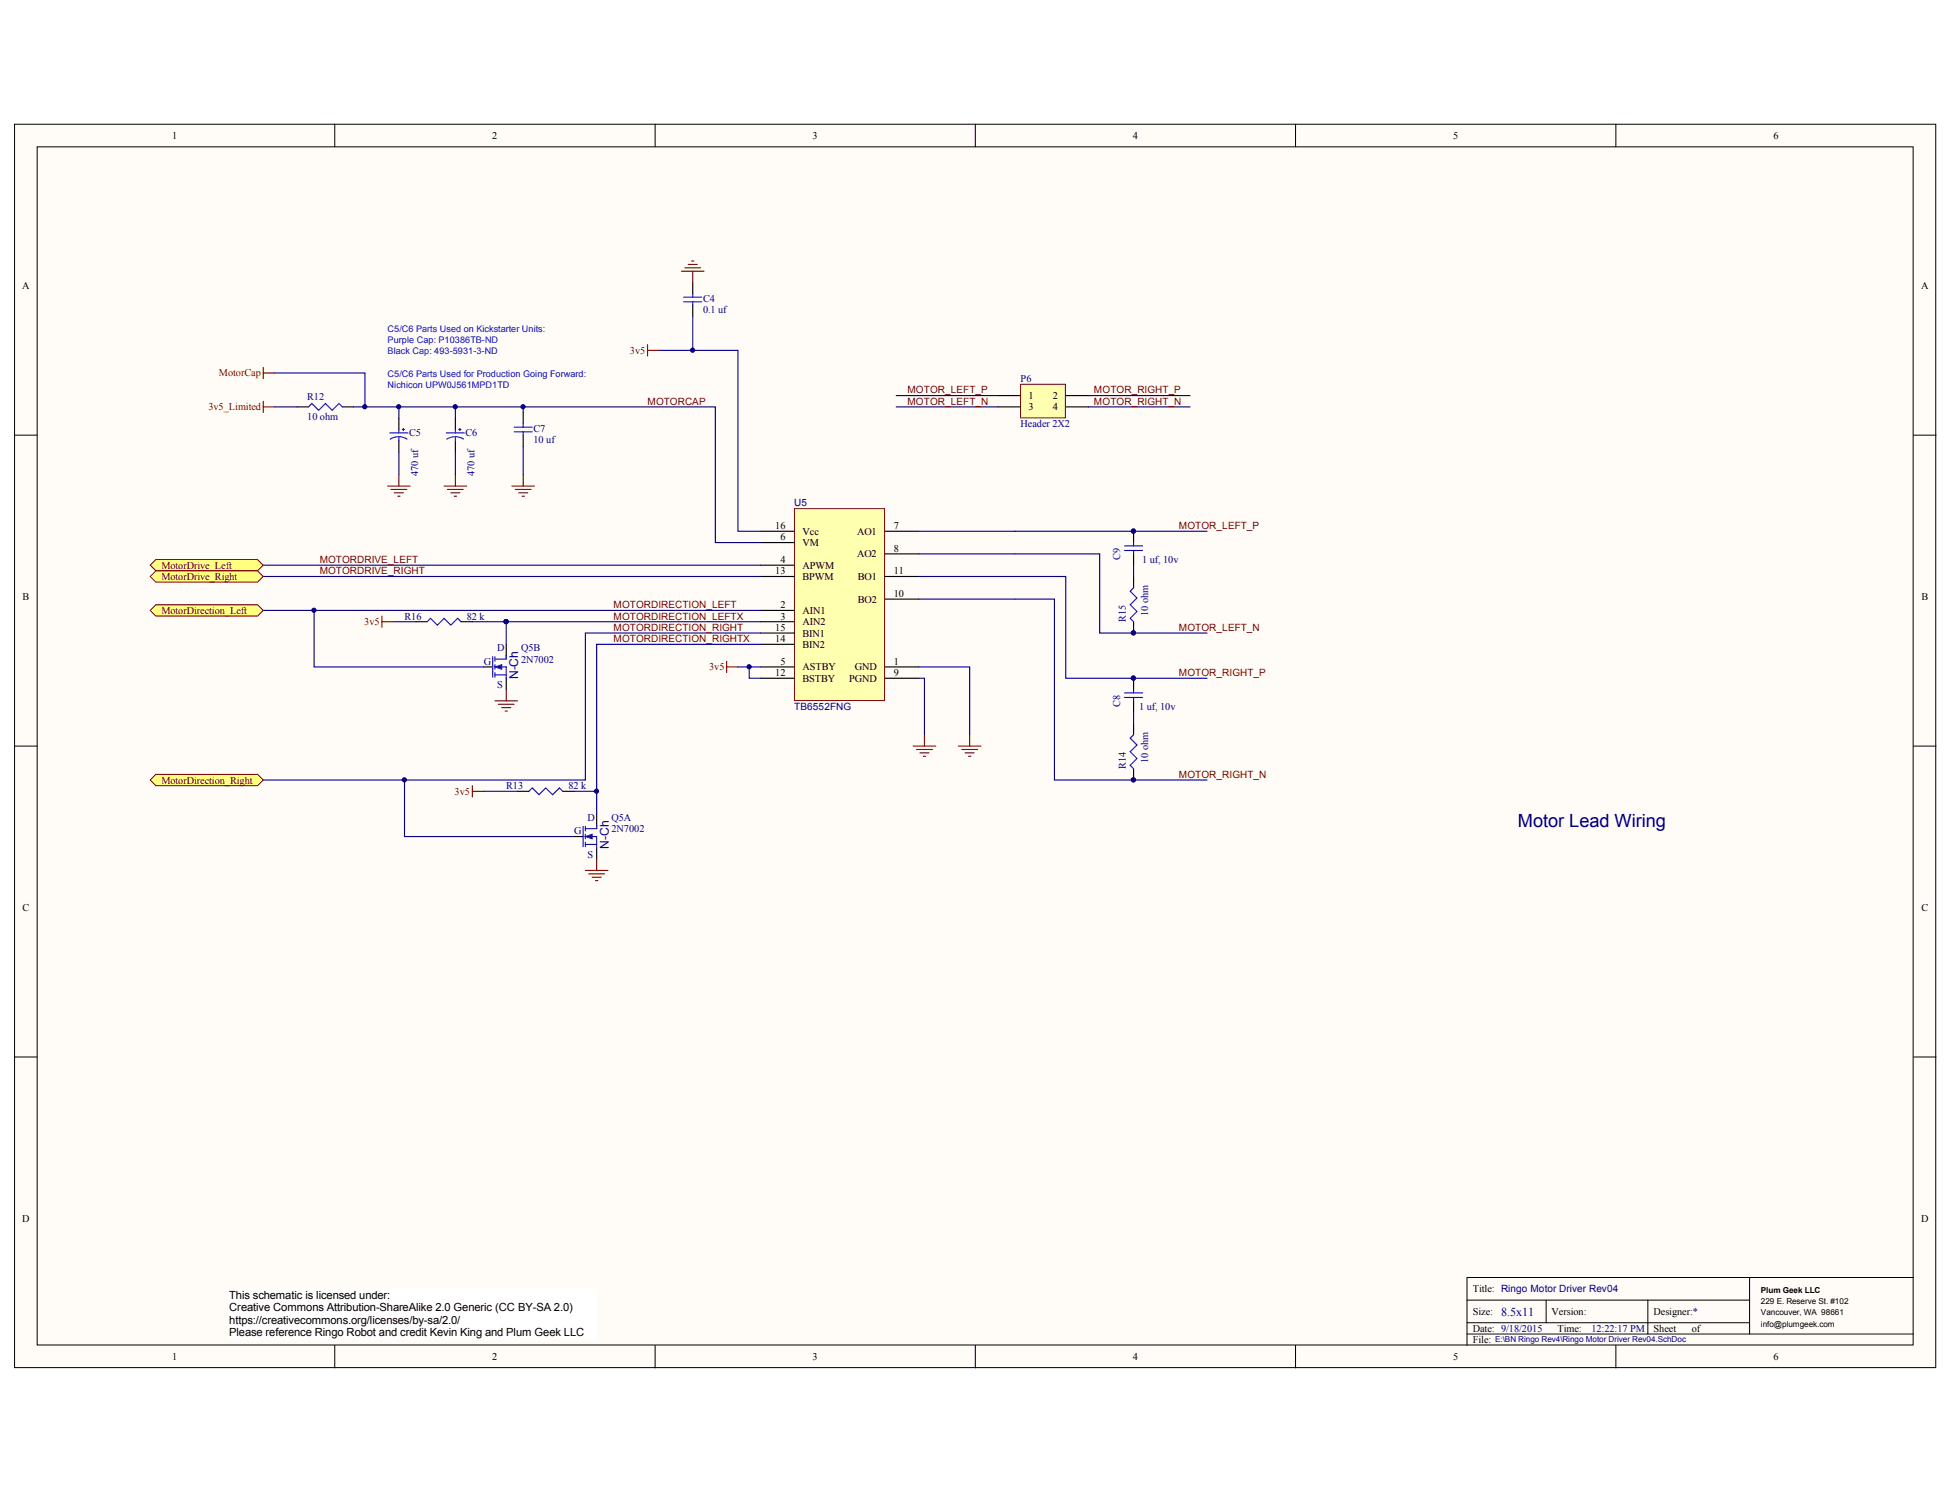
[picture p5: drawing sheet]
<svg xmlns="http://www.w3.org/2000/svg" width="272mm" height="208mm" viewBox="0 0 272 208" stroke-linecap="round" stroke-linejoin="round" font-family="sans-serif">
<g fill="#fffcf8" stroke="#000" stroke-width=".14">
<path d="M2 17.3h267.5v173.1h-267.5z"/>
<path d="M5.2 20.4h261.1v166.9h-261.1z"/>
</g>
<g fill="none" stroke="#000" stroke-width=".14">
<path d="M46.6 17.3v3.1M91.2 17.3v3.1M135.8 17.3v3.1M180.3 17.3v3.1M224.9 17.3v3.1M2 60.6h3.2M266.4 60.6h3.1M2 103.9h3.2M266.4 103.9h3.1M2 147.2h3.2M266.4 147.2h3.1M243.5 177.9v7.8"/>
<path d="M266.4 177.9h-62.2v9.4M46.6 187.3v3.2M91.2 187.3v3.2M135.8 187.3v3.2M180.3 187.3v3.2M204.2 181h39.3M204.2 185.7h62.2M204.2 184.2h39.3M215.2 181v3.2M224.9 187.3v3.2M229.4 181v4.7"/>
</g>
<path d="M110.6 70.8h12.5v26.7h-12.5z" fill="#ffffb0" stroke="#800000" stroke-width=".14"/>
<g fill="none" stroke="#000" stroke-width=".16">
<path d="M105.9 78.7h4.7M105.9 75.5h4.7M105.9 74h4.7M123.2 74h4.7M123.2 77.1h4.7M105.9 92.9h4.7M105.9 85h4.7M105.9 86.6h4.7M105.9 94.4h4.7M105.9 80.3h4.7M105.9 89.7h4.7M105.9 88.1h4.7"/>
<path d="M123.2 92.9h4.7M123.2 94.4h4.7M123.2 83.4h4.7M123.2 80.3h4.7"/>
</g>
<path d="M141.3 77.1h11.8v11h14.9M141.3 74h26.7M141.3 83.4h5.5v25.2h21.2" fill="none" stroke="#000080" stroke-width=".16"/>
<path d="M142.1 53.5h6.2v4.7h-6.2z" fill="#ffffb0" stroke="#800000" stroke-width=".14"/>
<g fill="none" stroke="#000" stroke-width=".16">
<path d="M96.4 39.3v1.6M41.4 56.6h1.5M47.7 56.6h1.5M55.5 58.2v1.6M72.8 57.4v1.6M96.4 42.5v1.6M138.9 55.1h3.2M138.9 56.6h3.2M148.3 55.1h3.2M148.3 56.6h3.2M55.5 61.4v1.5M72.8 60.6v1.6"/>
<path d="M157.8 74v1.5M157.8 77.1v1.6M157.8 80.3v1.5M157.8 86.6v1.5M157.8 94.4v1.6M157.8 97.6v1.6M157.8 100.7v1.6M157.8 107v1.6"/>
</g>
<path d="M124.7 55.1h14.2M124.7 56.6h14.2M151.5 55.1h14.2M151.5 56.6h14.2M157.8 78.7v1.6M157.8 99.2v1.5" fill="none" stroke="#000080" stroke-width=".16"/>
<g fill="none" stroke="#00f" stroke-width=".16">
<path d="M42.9 56.6l.5-.4 .9 .9 1-.9 .9 .9 1-.9 .5 .4M55.5 59.8v.5M56 59.8h.3M56.2 59.6v.4M71.6 59.5h2.5M72.8 59v.5M95.2 41.4h2.5M95.2 42h2.5M96.4 40.9v.5M96.4 42v.5M54.3 60.3h2.5M55.5 60.9v.5"/>
<path d="M56.7 61.1a2.13 2.13 0 0 0-2.4 0M71.6 60.1h2.5M72.8 60.1v.5M156.5 76h2.5M156.5 76.6h2.5M157.8 75.5v.5M157.8 76.6v.5M156.5 96.5h2.5M156.5 97.1h2.5M157.8 81.8l-.5 .5 1 1-1 .9 1 .9-1 1 .5 .5M157.8 96v.5M157.8 97.1v.5"/>
<path d="M157.8 102.3l-.5 .5 1 .9-1 1 1 .9-1 .9 .5 .5"/>
</g>
<g fill="none" stroke="#11037f" stroke-width=".16">
<path d="M38.2 51.9h12.6v4.7M38.2 56.6h3.2M49.2 56.6h50.4v18.9h6.3M55.5 56.6v1.6M63.4 56.6v1.6M72.8 56.6v.8M91.7 48.8h11v25.2h3.2M96.4 44.1v4.7M36.6 78.7h69.3M55.5 62.9v3.2M63.4 62.9v3.2M72.8 62.2v3.9"/>
<path d="M127.9 74h13.4M127.9 77.1h13.4M36.6 85h69.3M36.6 80.3h69.3M43.7 85v7.9h23.6M54.7 86.6h3.2M102.7 92.9h3.2M104.3 92.9v1.5h1.6M105.9 88.1h-24.4v20.5h-44.9M127.9 94.4h.8v7.9M127.9 92.9h7.1v9.4M127.9 80.3h13.4"/>
<path d="M127.9 83.4h13.4M56.3 108.6v7.9h23.6M67.3 110.2h4.7"/>
</g>
<g fill="#000080" stroke="#000080" stroke-width=".14">
<circle cx="96.4" cy="48.8" r=".29"/>
<circle cx="43.7" cy="85" r=".29"/>
<circle cx="56.3" cy="108.6" r=".29"/>
<circle cx="104.3" cy="92.8" r=".29"/>
<circle cx="72.8" cy="56.6" r=".29"/>
<circle cx="63.4" cy="56.6" r=".29"/>
<circle cx="55.5" cy="56.6" r=".29"/>
<circle cx="50.8" cy="56.6" r=".29"/>
<circle cx="157.8" cy="94.4" r=".29"/>
<circle cx="157.8" cy="108.6" r=".29"/>
<circle cx="157.8" cy="73.9" r=".29"/>
<circle cx="157.8" cy="88.1" r=".29"/>
</g>
<g fill="none" stroke="#800000" stroke-width=".16">
<path d="M94.9 37.8h3.1M95.3 37.3h2.2M95.8 36.8h1.3M96.3 36.3h.3M96.4 37.8v1.5M36.6 51.1v1.6M36.6 55.9v1.5M36.6 56.6h1.6M36.6 51.9h1.6M90.1 48v1.6M90.1 48.8h1.6M53.9 67.7h3.2"/>
<path d="M54.4 68.1h2.2M54.9 68.6h1.3M55.4 69.1h.3M55.5 66.1v1.6M61.8 67.7h3.2M62.3 68.1h2.2M62.8 68.6h1.2M63.2 69.1h.3M63.4 66.1v1.6M71.3 67.7h3.1M71.7 68.1h2.2M72.2 68.6h1.3"/>
<path d="M72.7 69.1h.3M72.8 66.1v1.6M101.1 92.1v1.5M101.1 92.9h1.6M127.1 103.9h3.2M127.6 104.3h2.2M128.1 104.8h1.2M128.5 105.3h.3M128.7 102.3v1.6M133.4 103.9h3.1M133.9 104.3h2.2M134.3 104.8h1.3"/>
<path d="M134.8 105.3h.3M135 102.3v1.6"/>
</g>
<g fill="#ffff80" stroke="#800000" stroke-width=".14">
<path d="M21.7 107.8h14.2l.7 .8-.7 .8h-14.2l-.8-.8z" fill-rule="evenodd"/>
<path d="M21.7 84.2h14.2l.7 .8-.7 .8h-14.2l-.8-.8z" fill-rule="evenodd"/>
</g>
<path d="M57.9 86.6h1.6M64.2 86.6h1.5M67.3 92.9h1.3M70.5 89.7v1.6M70.5 94.4v1.6M72 110.2h1.6M78.3 110.2h1.6M79.9 116.5h1.3M83.1 113.3v1.6M83.1 118v1.6" fill="none" stroke="#000" stroke-width=".16"/>
<g fill="none" stroke="#00f" stroke-width=".16">
<path d="M59.5 86.6l.4-.5 1 .9 .9-.9 1 .9 .9-.9 .5 .5M68.6 91.4v2.9M68.9 92.9h1.6v1.5M68.9 94h1.6M68.9 91.4v.7M68.9 92.5v.7M68.9 93.6v.7M70.5 91.3v.5h-1.6M73.6 110.2l.5-.5 .9 .9 1-.9 .9 .9 1-.9 .4 .5M81.2 115v2.9M81.5 116.5h1.6v1.5M81.5 117.6h1.6"/>
<path d="M81.5 115v.7M81.5 116.2v.6M81.5 117.3v.6M83.1 114.9v.5h-1.6"/>
</g>
<g fill="#00f" stroke="#00f" stroke-width=".14">
<path d="M81.5 116.5l.9-.3v.6z"/>
<path d="M68.9 92.9l.9-.4v.7z"/>
</g>
<path d="M68.9 97.6h3.1M69.4 98h2.2M69.8 98.5h1.3M70.3 99h.3M70.5 96v1.6M83.1 119.6v1.6M81.5 121.2h3.1M82 121.7h2.2M82.4 122.1h1.3M82.9 122.6h.3" fill="none" stroke="#800000" stroke-width=".16"/>
<path d="M65.7 86.6h40.2M70.5 86.6v3.1M105.9 89.7h-22.8v23.6M79.9 110.2h3.2" fill="none" stroke="#11037f" stroke-width=".16"/>
<g fill="#000080" stroke="#000080" stroke-width=".14">
<circle cx="70.4" cy="86.5" r=".29"/>
<circle cx="83" cy="110.1" r=".29"/>
</g>
<g fill="#ffff80" stroke="#800000" stroke-width=".14">
<path d="M21.7 77.9h14.2l.7 .8-.7 .8h-14.2l-.8-.8z" fill-rule="evenodd"/>
<path d="M21.7 79.5h14.2l.7 .8-.7 .7h-14.2l-.8-.7z" fill-rule="evenodd"/>
</g>
<path d="M53.2 85.8v1.5M53.2 86.6h1.5M65.7 109.4v1.6M65.7 110.2h1.6" fill="none" stroke="#800000" stroke-width=".16"/>
<path d="M63.4 58.2v1.6M63.4 61.4v1.5" fill="none" stroke="#000" stroke-width=".16"/>
<path d="M63.4 59.8v.5M63.9 59.8h.3M64 59.6v.4M62.1 60.3h2.5M63.4 60.9v.5M64.5 61.1a2.13 2.13 0 0 0-2.3 0" fill="none" stroke="#00f" stroke-width=".16"/>
<path d="M31.9 179.4h51.1v7.1h-51.1z" fill="#fff" stroke="#fff" stroke-width=".14"/>
<path d="M141.3 80.3h7v14.1h19.7" fill="none" stroke="#000080" stroke-width=".16"/>
<text font-size="2.5" fill="#000080" x="211.3" y="115.1">Motor Lead Wiring</text>
<g font-size="1.7" fill="#000080">
<text x="72.2" y="94.6" transform="rotate(-90 72.2 94.6)">N-Ch</text>
<text x="84.7" y="118.2" transform="rotate(-90 84.7 118.2)">N-Ch</text>
<text x="208.9" y="183.2">8.5x11</text>
</g>
<g font-size="1.6">
<text x="31.9" y="180.8">This schematic is licensed under:</text>
<text x="31.9" y="182.6">Creative Commons Attribution-ShareAlike 2.0 Generic (CC BY-SA 2.0)</text>
<text x="31.9" y="184.3">https://creativecommons.org/licenses/by-sa/2.0/</text>
<text x="31.9" y="186">Please reference Ringo Robot and credit Kevin King and Plum Geek LLC</text>
</g>
<g font-size="1.4">
<text x="24" y="19.4">1</text>
<text x="68.5" y="19.4">2</text>
<text x="113.1" y="19.4">3</text>
<text x="157.7" y="19.4">4</text>
<text x="202.3" y="19.4">5</text>
<text x="246.8" y="19.4">6</text>
<text x="3.1" y="40.2">A</text>
<text x="267.4" y="40.2">A</text>
<text x="143.2" y="55.5">1</text>
<text x="143.2" y="57.1">3</text>
<text x="146.5" y="55.5">2</text>
<text x="146.5" y="57.1">4</text>
<text x="107.9" y="73.6">16</text>
<text x="108.6" y="75.2">6</text>
<text x="111.7" y="76">VM</text>
<text x="111.7" y="74.4">Vcc</text>
<text x="119.3" y="74.4">AO1</text>
<text x="119.3" y="77.6">AO2</text>
<text x="124.4" y="73.6">7</text>
<text x="124.4" y="76.8">8</text>
<text x="3.1" y="83.5">B</text>
<text x="107.9" y="80">13</text>
<text x="108.6" y="78.4">4</text>
<text x="111.7" y="79.2">APWM</text>
<text x="111.7" y="80.7">BPWM</text>
<text x="119.4" y="83.9">BO2</text>
<text x="119.4" y="80.7">BO1</text>
<text x="124.4" y="83.1">10</text>
<text x="124.4" y="80">11</text>
<text x="267.5" y="83.5">B</text>
<text x="107.9" y="89.4">14</text>
<text x="107.9" y="87.8">15</text>
<text x="108.6" y="84.7">2</text>
<text x="108.6" y="86.3">3</text>
<text x="111.7" y="85.5">AIN1</text>
<text x="111.7" y="87">AIN2</text>
<text x="111.7" y="88.6">BIN1</text>
<text x="107.9" y="94.1">12</text>
<text x="108.6" y="92.5">5</text>
<text x="111.7" y="93.3">ASTBY</text>
<text x="111.7" y="94.9">BSTBY</text>
<text x="111.7" y="90.2">BIN2</text>
<text x="118.2" y="94.9">PGND</text>
<text x="119" y="93.3">GND</text>
<text x="124.4" y="92.5">1</text>
<text x="124.4" y="94.1">9</text>
<text x="3.1" y="126.8">C</text>
<text x="267.5" y="126.8">C</text>
<text x="3.1" y="170.1">D</text>
<text x="267.4" y="170.1">D</text>
<text x="205" y="179.9">Title: Ringo Motor Driver Rev04</text>
<text x="205" y="183.1">Size:</text>
<text x="205" y="185.4">Date: 9/18/2015</text>
<text x="216" y="183.1">Version:</text>
<text x="216.8" y="185.4">Time:</text>
<text x="230.2" y="183.1">Designer:*</text>
<text x="230.2" y="185.4">Sheet</text>
<text x="235.5" y="185.4">of</text>
<text x="24" y="189.4">1</text>
<text x="68.5" y="189.4">2</text>
<text x="113.1" y="189.4">3</text>
<text x="157.7" y="189.4">4</text>
<text x="202.3" y="189.4">5</text>
<text x="205" y="187">File:</text>
<text x="246.8" y="189.4">6</text>
</g>
<g font-size="1.4" fill="#000080">
<text x="97.9" y="43.6">0.1 uf</text>
<text x="97.9" y="42">C4</text>
<text x="142.1" y="53.2">P6</text>
<text x="42.8" y="58.5">10 ohm</text>
<text x="42.8" y="55.7">R12</text>
<text x="142.1" y="59.5">Header 2X2</text>
<text x="57" y="60.8">C5</text>
<text x="64.8" y="60.8">C6</text>
<text x="74.3" y="61.7">10 uf</text>
<text x="74.3" y="60.1">C7</text>
<text x="58.2" y="66.3" transform="rotate(-90 58.2 66.3)">470 uf</text>
<text x="66.1" y="66.3" transform="rotate(-90 66.1 66.3)">470 uf</text>
<text x="110.6" y="70.5">U5</text>
<text x="155.9" y="77.9" transform="rotate(-90 155.9 77.9)">C9</text>
<text x="159" y="78.4">1 uf, 10v</text>
<text x="56.3" y="86.3">R16</text>
<text x="65" y="86.3">82 k</text>
<text x="156.7" y="86.6" transform="rotate(-90 156.7 86.6)">R15</text>
<text x="159.8" y="85.8" transform="rotate(-90 159.8 85.8)">10 ohm</text>
<text x="67.3" y="92.5">G</text>
<text x="69.2" y="90.6">D</text>
<text x="69.2" y="95.8">S</text>
<text x="72.5" y="90.6">Q5B</text>
<text x="72.5" y="92.2">2N7002</text>
<text x="110.6" y="98.8">TB6552FNG</text>
<text x="155.9" y="98.4" transform="rotate(-90 155.9 98.4)">C8</text>
<text x="158.6" y="98.8">1 uf, 10v</text>
<text x="156.7" y="107" transform="rotate(-90 156.7 107)">R14</text>
<text x="159.8" y="106.2" transform="rotate(-90 159.8 106.2)">10 ohm</text>
<text x="70.5" y="109.8">R13</text>
<text x="79.1" y="109.8">82 k</text>
<text x="79.9" y="116.2">G</text>
<text x="81.8" y="114.3">D</text>
<text x="81.8" y="119.5">S</text>
<text x="85.1" y="114.3">Q5A</text>
<text x="85.1" y="115.8">2N7002</text>
<text x="221.5" y="185.4">12:22:17 PM</text>
</g>
<g font-size="1.4" fill="#800000">
<text x="30.5" y="52.4">MotorCap</text>
<text x="87.7" y="49.2">3v5</text>
<text x="29" y="57.1">3v5_Limited</text>
<text x="90.1" y="56.3">MOTORCAP</text>
<text x="126.3" y="54.8">MOTOR_LEFT_P</text>
<text x="126.3" y="56.3">MOTOR_LEFT_N</text>
<text x="152.3" y="54.8">MOTOR_RIGHT_P</text>
<text x="152.3" y="56.3">MOTOR_RIGHT_N</text>
<text x="164.1" y="73.7">MOTOR_LEFT_P</text>
<text x="22.5" y="79.2">MotorDrive_Left</text>
<text x="22.5" y="80.7">MotorDrive_Right</text>
<text x="44.5" y="78.4">MOTORDRIVE_LEFT</text>
<text x="44.5" y="80">MOTORDRIVE_RIGHT</text>
<text x="22.5" y="85.5">MotorDirection_Left</text>
<text x="50.7" y="87">3v5</text>
<text x="85.4" y="87.8">MOTORDIRECTION_RIGHT</text>
<text x="85.4" y="89.4">MOTORDIRECTION_RIGHTX</text>
<text x="85.4" y="84.7">MOTORDIRECTION_LEFT</text>
<text x="85.4" y="86.3">MOTORDIRECTION_LEFTX</text>
<text x="164.1" y="87.8">MOTOR_LEFT_N</text>
<text x="98.7" y="93.3">3v5</text>
<text x="164.1" y="94.1">MOTOR_RIGHT_P</text>
<text x="22.5" y="109.1">MotorDirection_Right</text>
<text x="63.3" y="110.6">3v5</text>
<text x="164.1" y="108.3">MOTOR_RIGHT_N</text>
</g>
<g font-size="1.3" fill="#00f">
<text x="54" y="47.7">Purple Cap: P10386TB-ND</text>
<text x="54" y="46.2">C5/C6 Parts Used on Kickstarter Units:</text>
<text x="54" y="49.3">Black Cap: 493-5931-3-ND</text>
<text x="54" y="52.5">C5/C6 Parts Used for Production Going Forward:</text>
<text x="54" y="54">Nichicon UPW0J561MPD1TD</text>
</g>
<g font-size="1.1">
<text x="245.1" y="180">Plum Geek LLC</text>
<text x="245.1" y="181.5">229 E. Reserve St. #102</text>
<text x="245.1" y="183.1">Vancouver, WA 98661</text>
<text x="245.1" y="184.7">info@plumgeek.com</text>
</g>
<text font-size="1.1" fill="#000080" x="208.1" y="186.9">E:\BN Ringo Rev4\Ringo Motor Driver Rev04.SchDoc</text>
</svg>
